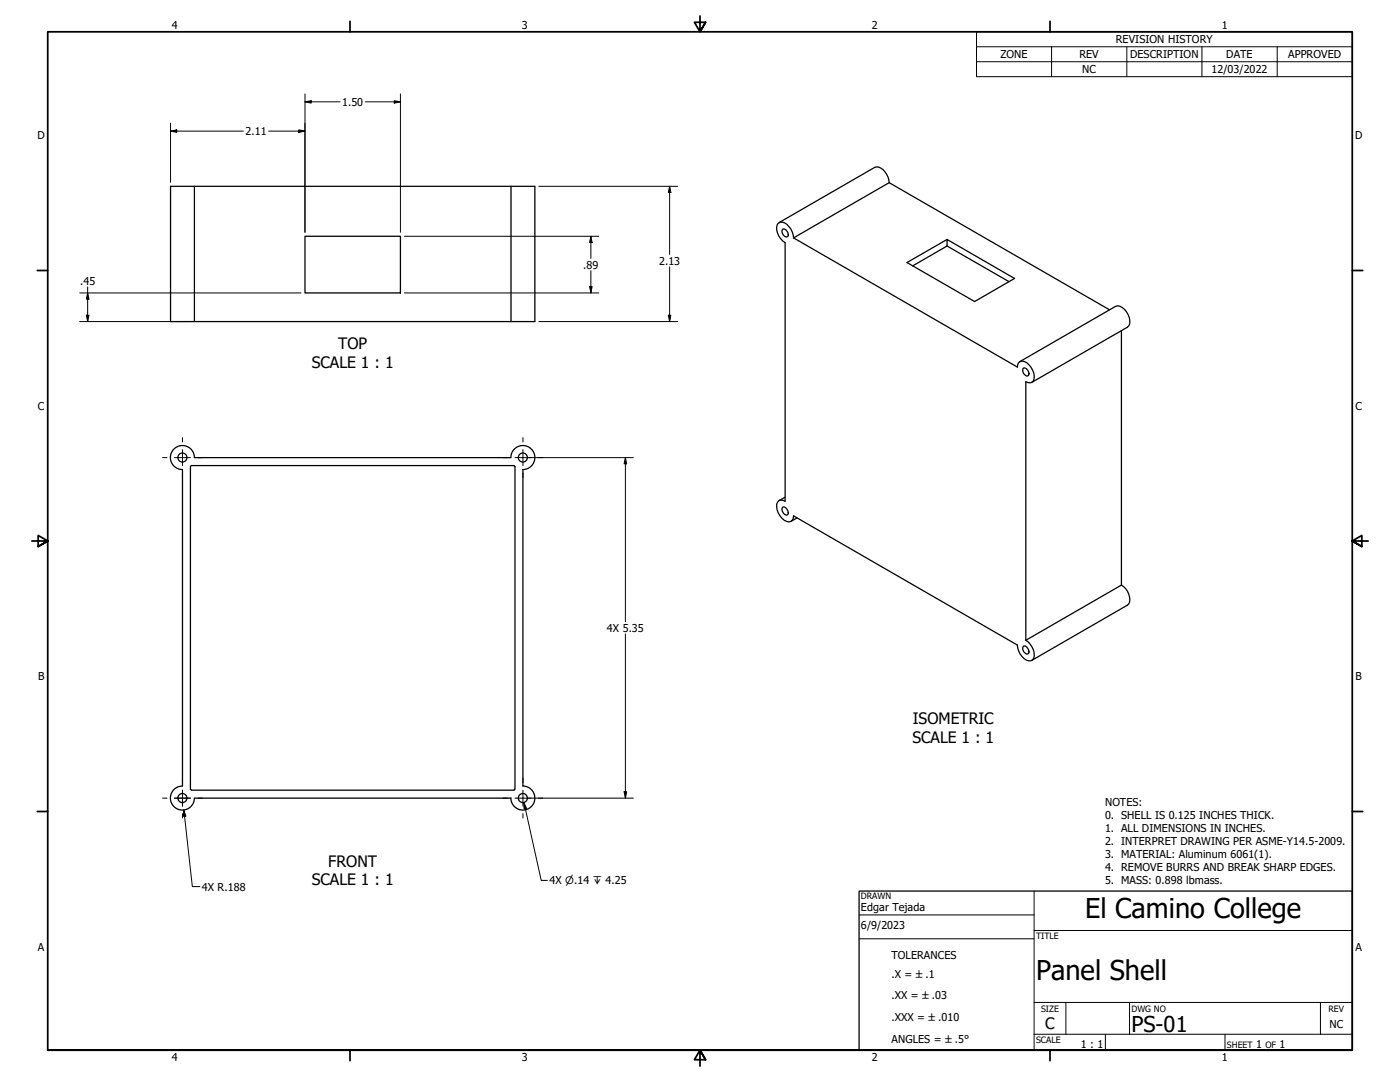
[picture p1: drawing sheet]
<svg xmlns="http://www.w3.org/2000/svg" width="559mm" height="432mm" viewBox="0 0 559 432" stroke-linecap="round" stroke-linejoin="round" font-family="sans-serif">
<!-- layer: Visible (ANSI) -->
<g fill="none" stroke="#000" stroke-width=".51">
<path d="M68.1 74.4h9.5v53.9h-9.5zM77.6 74.4h126.4M204 74.4h9.5v53.9h-9.5zM354.9 72.9a6.4 6.4 0 0 0-5.1-6.3l-38.8 22.2M354.9 72.9l87.9 50.7M354.9 72.9l-38.2 22M121.7 94.3h38.1v22.6h-38.1zM312.2 91.7l.3-.3a2.29 2.29 0 0 1 2 2.9l-.4 .3a2.19 2.19 0 0 1-1.9-2.9zM316.7 94.9a6.8 6.8 0 0 0-4.5-6.3 1.88 1.88 0 0 0-2.2 2.1 7 7 0 0 0 3.4 6.1v103.2a2.1 2.1 0 0 0-2.6-.1 2.1 2.1 0 0 0-.8 2.4 6.7 6.7 0 0 0 4.8 6 2.02 2.02 0 0 0 1.9-2.4l89.4 51.5a6.2 6.2 0 0 0 5.4 6.3 3.8 3.8 0 0 0 .4-5.5l-1.5-2-1-.7M316.7 94.9l89.4 51.6a2.13 2.13 0 0 1 1.2-2.3 2.13 2.13 0 0 1 2.5 .5 7 7 0 0 1 2.7 7.3 2.1 2.1 0 0 1-3.1 .3v103.2M378 95.6l-16 9.2 27 15.5 15.9-9.2-26.9-15.5v2.6M378 98.2l24.7 14.2"/>
<path d="M378 98.2l-13.7 7.9M77.6 128.3h126.4M447.6 132v101.5M407 144.3l38.2-22a4.6 4.6 0 0 1 5.1 3.4 4.2 4.2 0 0 1-.3 4.9l-38.1 22M408.3 147.1l.3-.3a2.1 2.1 0 0 1 1.6 3.3 2.22 2.22 0 0 1-1.9-3zM76.4 185.8l-.4 .4v128.7l.4 .4M76.4 185.8h128.7l.4 .4M203.9 182.6a4.8 4.8 0 0 1 4.8-4.8 4.8 4.8 0 0 1 4.8 4.8 4.8 4.8 0 0 1-4.8 4.8M204 182.6h-126.4a4.8 4.8 0 0 0-4.8-4.8 4.8 4.8 0 0 0-4.8 4.8 4.8 4.8 0 0 0 4.8 4.8v126.3a4.8 4.8 0 0 0-4.8 4.8 4.8 4.8 0 0 0 4.8 4.8 4.8 4.8 0 0 0 4.8-4.8h126.4M205.5 186.2v128.7M208.7 187.4v126.3M313.4 198.4l-2.4 1.4"/>
<path d="M312.2 202.6l.3-.3a2.1 2.1 0 0 1 1.6 3.2 2.28 2.28 0 0 1-1.9-2.9zM318.1 206.7l-2.4 1.4M447.6 233.5a6.4 6.4 0 0 1 2.9 7.5l-38.6 22.5M447.6 233.5l-38.2 22M408.3 258.1l.3-.3a2.29 2.29 0 0 1 2 2.9l-.4 .3a2.19 2.19 0 0 1-1.9-2.9zM205.5 314.9l-.4 .4h-128.7M208.7 313.7a4.8 4.8 0 0 1 4.8 4.8 4.8 4.8 0 0 1-4.8 4.8 4.8 4.8 0 0 1-4.8-4.8"/>
<circle cx="72.8" cy="182.6" r="1.81"/>
<circle cx="208.7" cy="182.6" r="1.81"/>
<circle cx="72.8" cy="318.5" r="1.81"/>
<circle cx="208.7" cy="318.5" r="1.81"/>
</g>
<!-- layer: Border (ANSI) -->
<g fill="none" stroke="#000" stroke-width=".7">
<path d="M139.7 8.5v4.2M279.4 6.3v6.4l-2.2-3.8h4.4l-2.2 3.8 2.2-3.8M419.1 8.5v4.2M14.9 107.9h4.1M539.8 107.9h4.1M12.7 215.9h6.3l-3.8-2.2v4.4l3.8-2.2-3.8 2.2M546.1 215.9h-6.3l3.8-2.2v4.4l-3.8-2.2 3.8 2.2M14.9 323.8h4.1M539.8 323.8h4.1M19 419.1v-406.4h520.8v406.4h-520.8h520.8M139.7 419.1v4.2M419.1 419.1v4.2"/>
<path d="M281.6 422.9l-2.2-3.8 2.2 3.8h-4.4l2.2-3.8v6.3"/>
</g>
<!-- layer: Title (ANSI) -->
<path d="M412.7 355.6v63.5M342.9 365.1h69.8M342.9 374.6h69.8M412.7 371.3h127.1M412.7 412.7h127.1M412.7 400h127.1M425.4 400v12.7M441.2 412.7v6.4M450.8 400v12.7M488.9 412.7v6.4M527 400v12.7" fill="none" stroke="#000" stroke-width=".4"/>
<path d="M342.9 355.6h196.9v63.5h-196.9z" fill="none" stroke="#000" stroke-width=".51"/>
<!-- layer: Symbol (ANSI) -->
<path d="M389.8 18.7v-6h150v6M419.7 18.7v11.9M449.8 18.7v11.9M479.7 18.7v11.9M509.8 18.7v11.9M539.8 18.7h-150v5.9M539.8 18.7v11.9h-150v-6M389.8 24.6h150M209.1 320.2l1 2.4-.9 .2zM209.1 320.2l6.9 31.1h2.5" fill="none" stroke="#000" stroke-width=".4"/>
<!-- layer: Dimension (ANSI) -->
<g fill="none" stroke="#000" stroke-width=".4">
<path d="M121.7 37.5v55.2M159.8 37.5v55.2M68.1 52.3l2.4-.5v1zM68.1 52.3h29.1M68.1 49.1v23.7M107.3 52.3h14.4M119.3 51.8l2.4 .5-2.4 .5zM121.7 40.6l2.5-.4v.9zM121.7 40.6h14.1M145.8 40.6h14M157.4 40.2l2.4 .4-2.4 .5zM215.1 74.4h55.3"/>
<path d="M267.3 74.4l.5 2.4h-1zM267.3 74.4v27.1M161.4 94.3h77.6M235.8 94.3l.5 2.5h-1zM235.8 94.3v8.8M31.8 116.9h88.3M35 116.9l.5 2.5h-1zM35 114.5v13.8M161.4 116.9h77.6M235.3 114.4h1l-.5 2.5zM235.8 108v8.9M267.3 106.5v21.8"/>
<path d="M31.8 128.3h44.2M34.5 125.8h1l-.5 2.5zM215.1 128.3h55.3M266.8 125.8h1l-.5 2.5zM210.3 182.6h42.5M249.6 182.6l.5 2.5h-1zM249.6 182.6v65.5M249.6 253v65.5M210.3 318.5h42.5M249.1 316h1l-.5 2.5zM73.3 323.2l.9 2.5-1 .1zM73.3 323.2l3.5 30.6h3"/>
</g>
<g fill="#000">
<path d="M68.1 52.3l2.4-.5v1z" fill-rule="evenodd"/>
<path d="M119.3 51.8l2.4 .5-2.4 .5z" fill-rule="evenodd"/>
<path d="M121.7 40.6l2.5-.4v.9z" fill-rule="evenodd"/>
<path d="M157.4 40.2l2.4 .4-2.4 .5z" fill-rule="evenodd"/>
<path d="M267.3 74.4l.5 2.4h-1z" fill-rule="evenodd"/>
<path d="M235.8 94.3l.5 2.5h-1z" fill-rule="evenodd"/>
<path d="M35 116.9l.5 2.5h-1z" fill-rule="evenodd"/>
<path d="M235.3 114.4h1l-.5 2.5z" fill-rule="evenodd"/>
<path d="M34.5 125.8h1l-.5 2.5z" fill-rule="evenodd"/>
<path d="M266.8 125.8h1l-.5 2.5z" fill-rule="evenodd"/>
<path d="M249.6 182.6l.5 2.5h-1z" fill-rule="evenodd"/>
<path d="M249.1 316h1l-.5 2.5z" fill-rule="evenodd"/>
<path d="M73.3 323.2l.9 2.5-1 .1z" fill-rule="evenodd"/>
</g>
<!-- layer: Center Mark (ANSI) -->
<g fill="none" stroke="#000" stroke-width=".4">
<path d="M72.8 174.6v1.8M72.8 179.5v6.3M208.7 174.6v1.8M208.7 179.5v6.3M64.9 182.6h1.8M69.7 182.6h6.3M72.8 188.8v1.8M79 182.6h1.8M200.8 182.6h1.8M205.5 182.6h6.4M208.7 188.8v1.8M214.9 182.6h1.8"/>
<path d="M64.9 318.5h1.8M69.7 318.5h6.3zM72.8 315.3v6.4zM72.8 310.5v1.8M79 318.5h1.8M200.8 318.5h1.8M205.5 318.5h6.4M208.7 310.5v1.8M208.7 315.3v6.4M214.9 318.5h1.8M72.8 324.7v1.8M208.7 324.7v1.8"/>
</g>
<!-- layer: Symbol (ANSI) -->
<path d="M209.1 320.2l1 2.4-.9 .2z" fill-rule="evenodd" fill="#000"/>
<g font-size="10.9">
<text x="433.1" y="366.5">El Camino College</text>
<text x="413.5" y="391.1">Panel Shell</text>
</g>
<text font-size="8.7" x="451.6" y="411.9">PS-01</text>
<g font-size="6.3">
<text x="135" y="139.4">TOP</text>
<text x="124.5" y="147">SCALE 1 : 1</text>
<text x="364.3" y="288.9">ISOMETRIC</text>
<text x="364.2" y="296.4">SCALE 1 : 1</text>
<text x="131" y="345.8">FRONT</text>
<text x="124.5" y="353.4">SCALE 1 : 1</text>
<text x="417.2" y="410.8">C</text>
</g>
<g font-size="4.3">
<text x="68.6" y="11.7">4</text>
<text x="208.3" y="11.7">3</text>
<text x="348" y="11.7">2</text>
<text x="487.7" y="11.7">1</text>
<text x="445.4" y="17.3">REVISION HISTORY</text>
<text x="399.3" y="23.2">ZONE</text>
<text x="430.8" y="23.2">REV</text>
<text x="451" y="23.2">DESCRIPTION</text>
<text x="489.5" y="23.2">DATE</text>
<text x="514.1" y="23.2">APPROVED</text>
<text x="432" y="29.2">NC</text>
<text x="483.6" y="29">12/03/2022</text>
<text x="136.5" y="42.2">1.50</text>
<text x="98" y="54">2.11</text>
<text x="15" y="55.6">D</text>
<text x="540.9" y="55.6">D</text>
<text x="232.8" y="107.2">.89</text>
<text x="263.1" y="105.6">2.13</text>
<text x="31.9" y="113.6">.45</text>
<text x="15.1" y="163.5">C</text>
<text x="541" y="163.5">C</text>
<text x="242.3" y="252.2">4X 5.35</text>
<text x="15.2" y="271.5">B</text>
<text x="541.1" y="271.5">B</text>
<text x="441.1" y="321.5">NOTES:</text>
<text x="441.1" y="326.8">0. SHELL IS 0.125 INCHES THICK.</text>
<text x="441.1" y="332">1. ALL DIMENSIONS IN INCHES.</text>
<text x="441.1" y="337.2">2. INTERPRET DRAWING PER ASME-Y14.5-2009.</text>
<text x="441.1" y="342.5">3. MATERIAL: Aluminum 6061(1).</text>
<text x="441.1" y="347.7">4. REMOVE BURRS AND BREAK SHARP EDGES.</text>
<text x="219.3" y="352.9">4X ⌀.14 ↧ 4.25</text>
<text x="441.1" y="352.9">5. MASS: 0.898 lbmass.</text>
<text x="80.6" y="355.4">4X R.188</text>
<text x="343.7" y="363.5">Edgar Tejada</text>
<text x="343.7" y="370.9">6/9/2023</text>
<text x="15.1" y="379.4">A</text>
<text x="355.9" y="382.8">TOLERANCES</text>
<text x="541" y="379.4">A</text>
<text x="355.9" y="390.2">.X = ±.1</text>
<text x="355.9" y="398.8">.XX = ±.03</text>
<text x="355.9" y="407.5">.XXX = ±.010</text>
<text x="530.6" y="410.1">NC</text>
<text x="355.9" y="416.1">ANGLES = ±.5°</text>
<text x="431.4" y="418.3">1 : 1</text>
<text x="501.3" y="418.3">1</text>
<text x="510.7" y="418.3">1</text>
<text x="68.6" y="423.3">4</text>
<text x="208.3" y="423.3">3</text>
<text x="348" y="423.3">2</text>
<text x="487.7" y="423.3">1</text>
</g>
<g font-size="3.5">
<text x="343.7" y="358.9">DRAWN</text>
<text x="413.5" y="374.6">TITLE</text>
<text x="415.5" y="403.9">SIZE</text>
<text x="451.6" y="403.9">DWG NO</text>
<text x="530.3" y="403.9">REV</text>
<text x="413.5" y="416.1">SCALE</text>
<text x="489.7" y="418.3">SHEET</text>
<text x="505.1" y="418.3">OF</text>
</g>
</svg>
